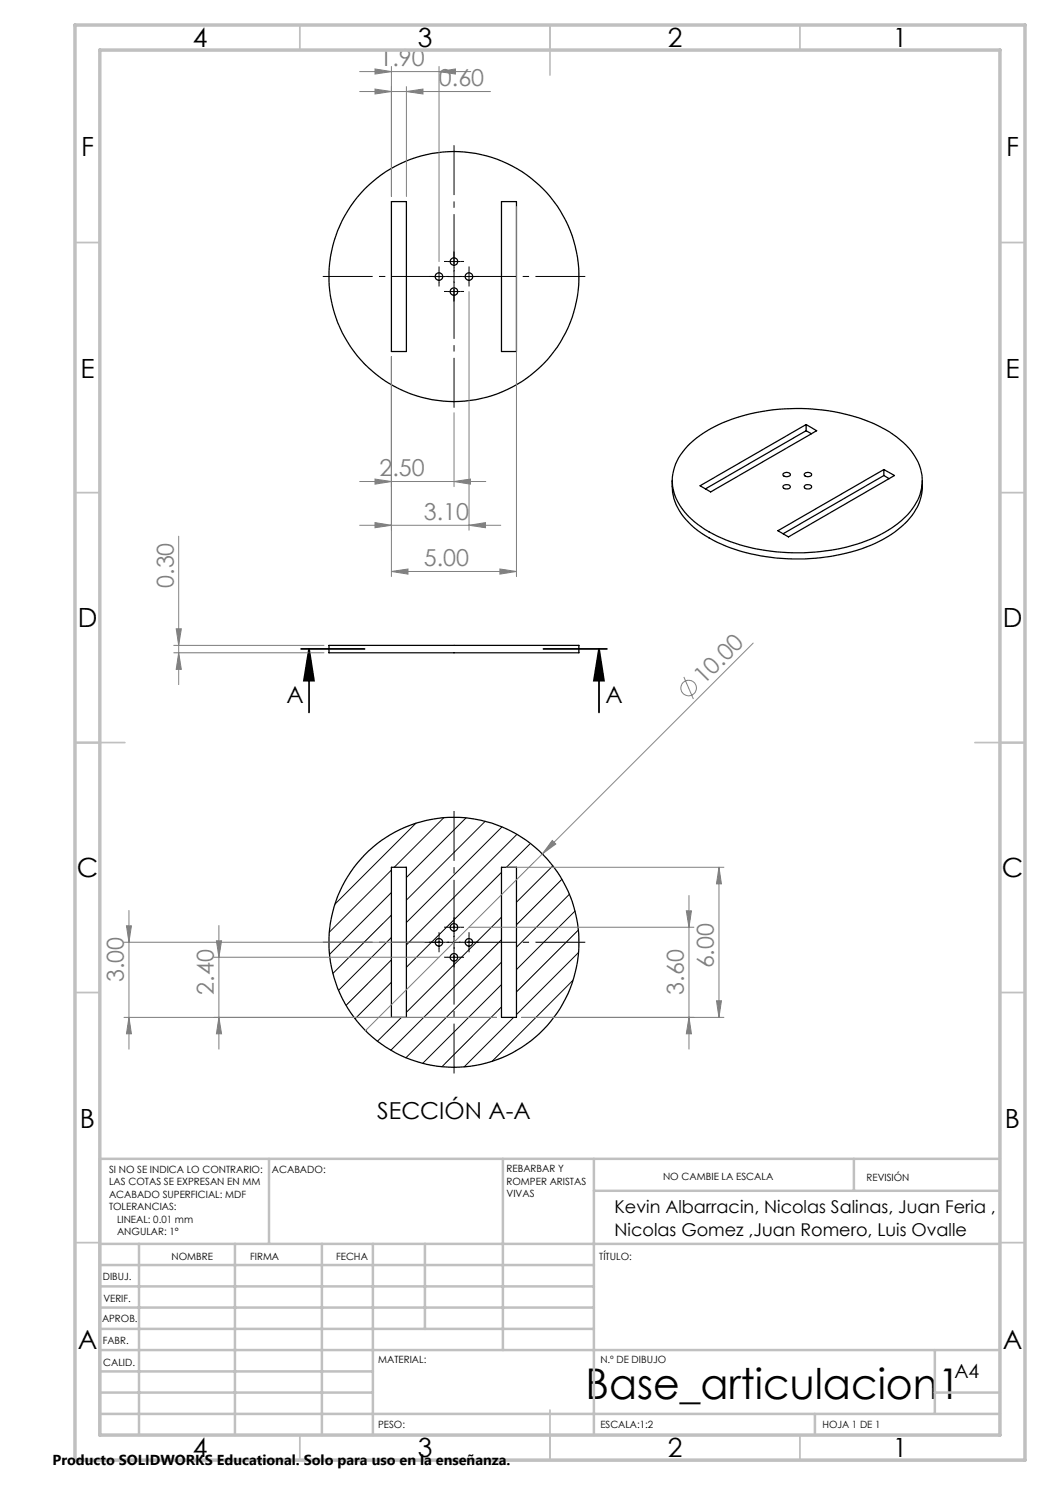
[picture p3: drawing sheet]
<svg xmlns="http://www.w3.org/2000/svg" width="210mm" height="297mm" viewBox="0 0 210 297" stroke-linecap="round" stroke-linejoin="round" font-family="sans-serif">
<g fill="none" stroke="#000" stroke-width=".25">
<path d="M78.3 40.3h3v30h-3zM100.3 40.3h3v30h-3zM134.4 96.1a11.3 11.3 0 0 0 5.2 10 33.4 33.4 0 0 0 19 5.7 35.9 35.9 0 0 0 19.7-4.9 12.6 12.6 0 0 0 6.1-8.7l.1-2.1M138 88.7a28.6 28.6 0 0 1 15.7-6.6 37.8 37.8 0 0 1 24.2 4.3 13.9 13.9 0 0 1 6.2 7.4 9.6 9.6 0 0 1-3.2 9.8 28 28 0 0 1-15.7 6.6 38 38 0 0 1-24.2-4.3 13.1 13.1 0 0 1-6.5-8.6 10 10 0 0 1 3.5-8.6zM140 97.2l21.2-12.3 2.1 1.2-21.2 12.3zM156.7 94.7a.92 .92 0 0 1 1.4 .2 .86 .86 0 0 1-1.5 0zM156.7 97.2a.82 .82 0 0 1 1.3 .3 .81 .81 0 0 1-.7 .3 .81 .81 0 0 1-.7-.5zM160.9 94.8a.88 .88 0 0 1 1.4 .1 .86 .86 0 0 1-1.5 0zM161 97a.78 .78 0 0 1 1.3 .5 .81 .81 0 0 1-.8 .3 .81 .81 0 0 1-.6-.5zM161.2 84.9v1.2M161.2 86.1l-20.1 11.7M161.2 86.1l1.1 .6"/>
<path d="M176.8 93.9v1.2M176.8 95.1l-20.2 11.6M176.8 95.1l1 .6M155.6 106.1l21.2-12.2 2.1 1.2-21.2 12.3zM65.8 129.1h50v1.5h-50zM78.3 173.5h3v30h-3zM100.3 173.5h3v30h-3z"/>
<circle cx="87.8" cy="55.3" r=".75"/>
<circle cx="90.8" cy="58.3" r=".75"/>
<circle cx="90.8" cy="52.3" r=".75"/>
<circle cx="90.8" cy="55.3" r="25"/>
<circle cx="93.8" cy="55.3" r=".75"/>
<circle cx="87.8" cy="188.5" r=".75"/>
<circle cx="90.8" cy="185.5" r=".75"/>
<circle cx="90.8" cy="191.5" r=".75"/>
<circle cx="90.8" cy="188.5" r="25"/>
<circle cx="93.8" cy="188.5" r=".75"/>
</g>
<g fill="none" stroke="#000" stroke-width=".2">
<path d="M86.5 55.3h2.5M87.8 54.1v2.4M89.5 55.3h2.5M89.5 58.3h2.5M89.5 52.3h2.5M90.8 51.1v2.4M90.8 54.1v2.4M90.8 57.1v2.4M92.5 55.3h2.5M93.8 54.1v2.4M78.3 174l-12.4 12.4M78.3 178.5l-12.4 12.4"/>
<path d="M83.2 164.6l-16.2 16.2M88.8 163.5l-10 10M93.2 163.6l-11.9 11.9M97 164.2l-15.7 15.8M100.3 174.5l-19 19M100.4 165.4l-19.1 19.1M103.4 166.9l-22.1 22.1M106.1 168.7l-4.8 4.8M108.5 170.8h.1M110.6 173.2l-7.3 7.2M112.4 175.9l-9.1 9.1M113.9 178.9l-10.6 10.5"/>
<path d="M78.3 183l-11.7 11.7M78.3 187.5l-10.6 10.6M78.3 192l-9.1 9.1M78.3 196.5l-7.3 7.3M86.5 188.5h2.5M87.8 187.2v2.5M89.5 188.5h2.5M89.5 185.5h2.5M89.5 191.4h2.5M90.8 184.2v2.5M90.8 187.2v2.5M90.8 190.2v2.5"/>
<path d="M92.5 188.5h2.5M93.8 187.2v2.5M100.3 183.4l-19 19.1M100.3 188l-22.1 22M100.3 192.4l-19.1 19.2M100.3 196.9l-15.8 15.8M114.6 196.1l-16.2 16.2M115 182.2l-11.7 11.7M115.7 186l-12.4 12.4M115.7 190.5l-12.4 12.4M73.1 206.1h.1M80.3 203.5l-4.8 4.7"/>
<path d="M100.3 201.4l-11.9 12M102.7 203.5l-9.9 9.9"/>
</g>
<g fill="none" stroke="#808080" stroke-width=".2">
<path d="M71.9 18.3h26.2M71.9 14.3h22.3M75 17.8l3.3 .5-3.3 .5zM75 13.8l3.3 .5-3.3 .5zM78.3 13.3v26M81.3 18.3l3.3-.5v1zM81.3 17.3v22M87.8 14.3l3.3-.5v1zM87.8 13.3v39M93.8 58.3v47.7M103.3 41.3v74M78.3 71.3v44"/>
<path d="M71.9 96.3h25.3M75 95.8l3.3 .5-3.3 .5zM90.8 96.3l3.3-.5v1zM90.8 82.5v14.8M35.7 107.2v29.7M71.9 105.1h28.3M75 104.5l3.3 .6-3.3 .4zM78.3 114.3l3.3-.5v1zM78.3 114.3h25M93.8 105.1l3.3-.6v1zM100 113.8l3.3 .5-3.3 .5zM34.7 129.1h30.1"/>
<path d="M34.7 130.6h30.1M35.2 125.8h1.1l-.6 3.3zM35.7 130.6l.6 3.3h-1.1zM136.8 135.4l1.9 4.4M150.6 128.6l-77.5 77.5M101.3 173.5h43.5M110.5 168.1l.7 .7-2.7 2zM137.8 179.1v30.7M143.8 173.5v30M143.8 173.5l.5 3.3h-1zM24.8 188.5h60M25.3 185.2h1l-.5 3.3z"/>
<path d="M25.8 182.1v27.7M42.8 191.4h45M43.3 188.2h1l-.5 3.2zM43.8 185.1v24.7M93.8 185.5h45M137.3 182.2h1l-.5 3.3zM24.8 203.5h74.5M25.8 203.5l.5 3.3h-1zM43.8 203.5l.5 3.3h-1zM104.3 203.5h40.5M137.8 203.5l.5 3.3h-1zM143.3 200.2h1l-.5 3.3z"/>
<circle cx="137.7" cy="137.6" r="1.56"/>
</g>
<path d="M60.2 129.8h12.7M61.8 129.8l1 6.3h-2zM61.8 129.8v12.7M108.7 129.8h12.7M119.8 129.8l1 6.3h-2zM119.8 129.8v12.7" fill="none" stroke="#000" stroke-width=".35"/>
<path d="M88.3 55.3h-23.7M90.8 52.8v-23.8M90.8 57.8v23.7M93.3 55.3h23.8M88.3 188.4h-23.7M90.8 185.9v-23.7M90.8 190.9v23.8M93.3 188.4h23.8" fill="none" stroke="#000" stroke-width=".2" stroke-dasharray="15.2 1.3 1.3 1.3" stroke-dashoffset="5.3" stroke-linecap="butt"/>
<g fill="none" stroke="#000" stroke-width=".2" stroke-dasharray="15.2 1.3 1.3 1.3" stroke-linecap="butt">
<path d="M86.6 55.3h-.8M87.8 54v-.7M87.8 56.5v.8M89.1 55.3h.7M89.6 58.3h-.8M89.6 52.3h-.8M90.8 57v-.7M90.8 59.5v.8M90.8 51v-.7M90.8 53.5v.8M92.1 58.3h.7M92.1 52.3h.7"/>
<path d="M92.6 55.3h-.8M93.8 54v-.7M93.8 56.5v.8M95.1 55.3h.7M86.6 188.4h-.8M87.8 187.2v-.8M87.8 189.7v.7M89.1 188.4h.7M89.6 185.4h-.8M89.6 191.4h-.8M90.8 184.2v-.8M90.8 186.7v.7"/>
<path d="M90.8 190.2v-.8M90.8 192.7v.7M92.1 185.4h.7M92.1 191.4h.7M92.6 188.4h-.8M93.8 187.2v-.8M93.8 189.7v.7M95.1 188.4h.7"/>
</g>
<g fill="none" stroke="#c0c0c0" stroke-width=".35">
<path d="M60 5v5M110 5v10M160 5v5M15 48.5h5M200 48.5h5M15 98.5h5M200 98.5h5M15 148.5h10M195 148.5h10M15 198.5h5M200 198.5h5M15 248.5h5"/>
<path d="M200 248.5h5M60 287v5M110 282v10M160 287v5"/>
</g>
<g fill="none" stroke="#c0c0c0" stroke-width=".5">
<path d="M53.8 231.8v17M100.6 231.8v38.2M118.8 231.8v55.2M118.8 238.2h81.2M170.8 231.8v6.4M200 231.8h-180v55.2M20 248.8h180M20 257.3h98.8M20 253h98.8M27.8 248.8v38.2M47 248.8v38.2M64.4 248.8v38.2"/>
<path d="M74.6 248.8v38.2M85 248.8v17M20 265.8h98.8M20 261.5h98.8M20 278.5h54.6M20 274.3h54.6M20 270h180M187 278.5h13M187 270v12.8M20 282.8h180M163 282.8v4.2"/>
</g>
<path d="M15 5h190v287h-190zM20 10h180v277h-180z" fill="none" stroke="#c0c0c0" stroke-width=".7"/>
<path d="M119.8 129.8l1 6.3h-2zM61.8 129.8l1 6.3h-2z" fill="#000"/>
<g fill="#808080">
<path d="M110.5 168.1l.7 .7-2.7 2z"/>
<path d="M75 95.8l3.3 .5-3.3 .5zM90.8 96.3l3.3-.5v1z"/>
<path d="M75 17.8l3.3 .5-3.3 .5zM81.3 18.3l3.3-.5v1zM75 13.8l3.3 .5-3.3 .5zM87.8 14.3l3.3-.5v1zM75 104.5l3.3 .6-3.3 .4zM93.8 105.1l3.3-.6v1zM78.3 114.3l3.3-.5v1zM100 113.8l3.3 .5-3.3 .5z"/>
<path d="M137.8 203.5l.5 3.3h-1zM137.3 182.2h1l-.5 3.3zM25.8 203.5l.5 3.3h-1zM25.3 185.2h1l-.5 3.3zM43.8 203.5l.5 3.3h-1zM43.3 188.2h1l-.5 3.2zM143.3 200.2h1l-.5 3.3zM143.8 173.5l.5 3.3h-1z"/>
<path d="M35.2 125.8h1.1l-.6 3.3zM35.7 130.6l.6 3.3h-1.1z"/>
</g>
<text font-size="8.5" x="117.1" y="279.7">Base_articulacion1</text>
<g font-size="5.3">
<text x="38.5" y="9.5">4</text>
<text x="83.5" y="9.5">3</text>
<text x="133.6" y="9.5">2</text>
<text x="178.6" y="9.5">1</text>
<text x="16.2" y="31.2">F</text>
<text x="201.2" y="31.2">F</text>
<text x="16.1" y="75.5">E</text>
<text x="201.1" y="75.5">E</text>
<text x="15.5" y="125.5">D</text>
<text x="200.5" y="125.5">D</text>
<text x="15.4" y="175.5">C</text>
<text x="200.4" y="175.5">C</text>
<text x="16" y="225.5">B</text>
<text x="201" y="225.5">B</text>
<text x="15.5" y="269.7">A</text>
<text x="200.5" y="269.7">A</text>
<text x="38.5" y="291.5">4</text>
<text x="83.5" y="291.5">3</text>
<text x="133.6" y="291.5">2</text>
<text x="178.6" y="291.5">1</text>
</g>
<g font-size="4.7" fill="#808080">
<text x="75.9" y="13.3">1.90</text>
<text x="87.8" y="17.3">0.60</text>
<text x="75.9" y="95.3">2.50</text>
<text x="84.8" y="104">3.10</text>
<text x="84.8" y="113.3">5.00</text>
<text x="34.7" y="117.6" transform="rotate(-90 34.7 117.6)">0.30</text>
<text x="140.8" y="137" transform="rotate(-45 140.8 137)">10.00</text>
<text x="24.8" y="196.4" transform="rotate(-90 24.8 196.4)">3.00</text>
<text x="142.8" y="193.7" transform="rotate(-90 142.8 193.7)">6.00</text>
<text x="42.8" y="199" transform="rotate(-90 42.8 199)">2.40</text>
<text x="136.8" y="199" transform="rotate(-90 136.8 199)">3.60</text>
</g>
<g font-size="4.7">
<text x="57.3" y="140.5">A</text>
<text x="121.1" y="140.5">A</text>
<text x="75.4" y="223.7">SECCIÓN A-A</text>
</g>
<text font-size="3.9" x="190.9" y="275.5">A4</text>
<g font-size="3.5">
<text x="122.9" y="242.6">Kevin Albarracin, Nicolas Salinas, Juan Feria ,</text>
<text x="122.9" y="247.2">Nicolas Gomez ,Juan Romero, Luis Ovalle</text>
</g>
<text font-size="2.9" x="10.5" y="292.9">Producto SOLIDWORKS Educational. Solo para uso en la enseñanza.</text>
<g font-size="2">
<text x="21.8" y="234.6">SI NO SE INDICA LO CONTRARIO:</text>
<text x="21.8" y="237.1">LAS COTAS SE EXPRESAN EN MM</text>
<text x="21.8" y="239.6">ACABADO SUPERFICIAL: MDF</text>
<text x="54.4" y="234.6">ACABADO:</text>
<text x="101.3" y="234.5">REBARBAR Y</text>
<text x="101.3" y="237">ROMPER ARISTAS</text>
<text x="101.3" y="239.5">VIVAS</text>
<text x="132.6" y="236">NO CAMBIE LA ESCALA</text>
<text x="173.3" y="236.2">REVISIÓN</text>
<text x="21.8" y="242.1">TOLERANCIAS:</text>
<text x="23.4" y="244.6">LINEAL: 0.01 mm</text>
<text x="23.4" y="247.1">ANGULAR: 1°</text>
<text x="34.3" y="252">NOMBRE</text>
<text x="50" y="251.9">FIRMA</text>
<text x="67.2" y="251.9">FECHA</text>
<text x="119.9" y="251.9">TÍTULO:</text>
<text x="20.6" y="256.1">DIBUJ.</text>
<text x="20.7" y="260.3">VERIF.</text>
<text x="20.4" y="264.4">APROB.</text>
<text x="20.5" y="268.8">FABR.</text>
<text x="20.7" y="273.1">CALID.</text>
<text x="75.6" y="272.5">MATERIAL:</text>
<text x="120.1" y="272.5">N.º DE DIBUJO</text>
<text x="75.6" y="285.5">PESO:</text>
<text x="120.1" y="285.6">ESCALA:1:2</text>
<text x="164.5" y="285.6">HOJA 1 DE 1</text>
</g>
</svg>
